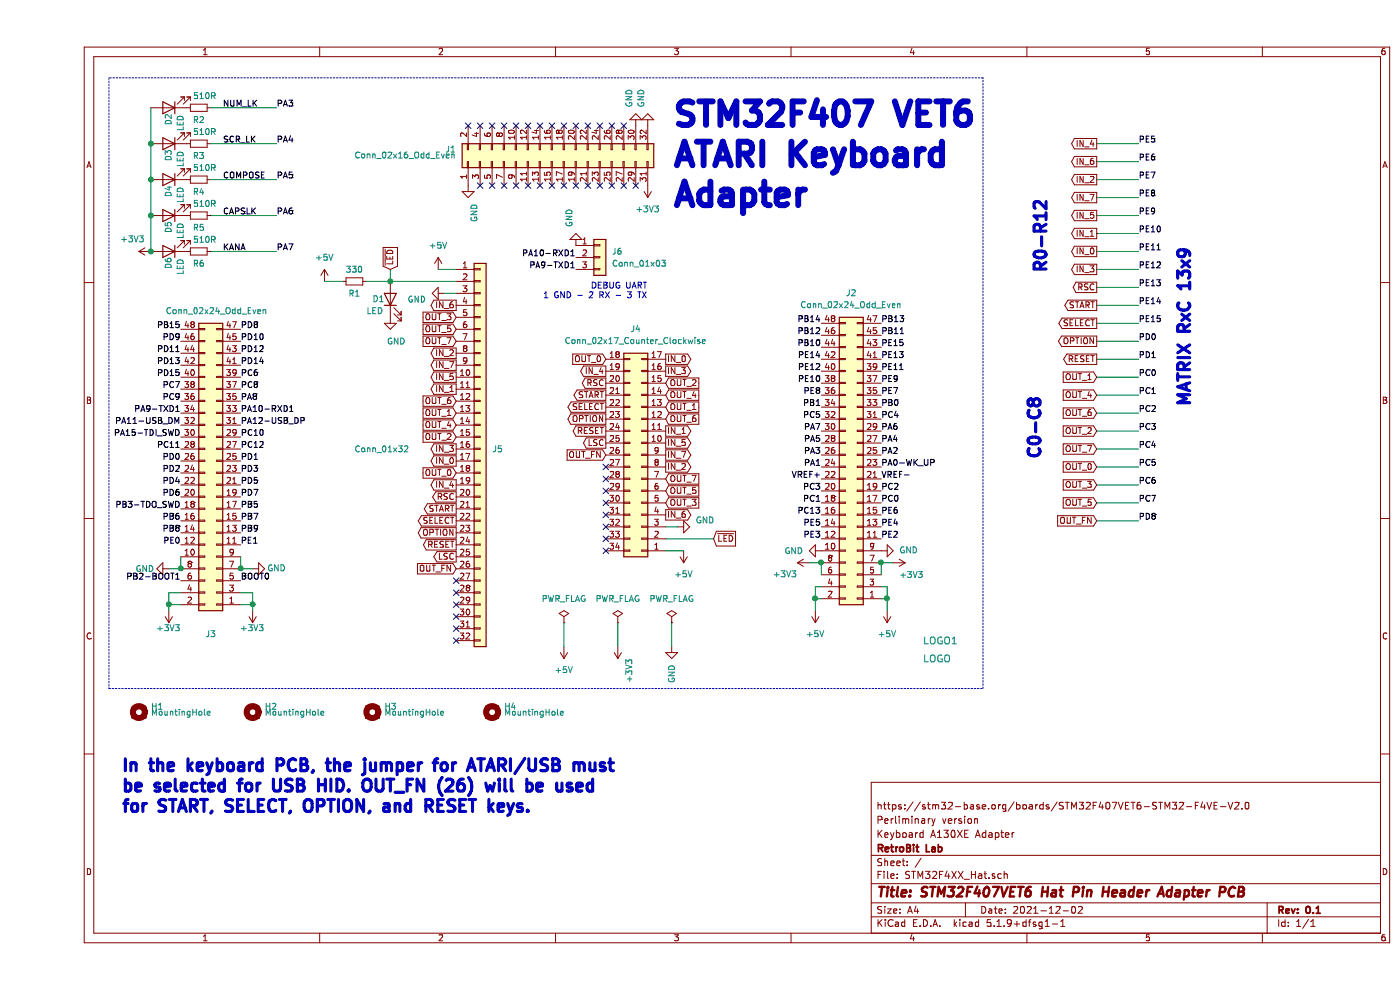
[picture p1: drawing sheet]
EESchema Schematic File Version 4
EELAYER 30 0
EELAYER END
$Descr A4 11693 8268
encoding utf-8
Sheet 1 1
Title "STM32F407VET6 Hat Pin Header Adapter PCB"
Date "2021-12-02"
Rev "0.1"
Comp "RetroBit Lab"
Comment1 "Keyboard A130XE Adapter"
Comment2 "Perliminary version"
Comment3 "https://stm32-base.org/boards/STM32F407VET6-STM32-F4VE-V2.0"
Comment4 ""
$EndDescr
$Comp
L Connector_Generic:Conn_02x17_Counter_Clockwise J4
U 1 1
P 5050 3800
F 0 "J4" H 5100 2750 50  0000 C CNN
F 1 "Conn_02x17_Counter_Clockwise" H 5100 2850 50  0000 C CNN
F 2 "Connector_IDC:IDC-Header_2x17_P2.54mm_Vertical" H 5050 3800 50  0001 C CNN
F 3 "~" H 5050 3800 50  0001 C CNN
	1    5050 3800
	-1   0    0    1   
$EndComp
$Comp
L Connector_Generic:Conn_01x32 J5
U 1 1
P 3700 3750
F 0 "J5" H 3800 3750 50  0000 L CNN
F 1 "Conn_01x32" H 2650 3750 50  0000 L CNN
F 2 "RetroBitLab:MOLEX-FFC-1.25mm-RA-52044-3245" H 3700 3750 50  0001 C CNN
F 3 "~" H 3700 3750 50  0001 C CNN
	1    3700 3750
	1    0    0    -1  
$EndComp
Text GLabel 5250 3000 2    50   Output ~ 0
IN_0
Text GLabel 5250 3100 2    50   Output ~ 0
IN_3
Text GLabel 5250 3600 2    50   Output ~ 0
IN_1
Text GLabel 5250 3700 2    50   Output ~ 0
IN_5
Text GLabel 5250 3800 2    50   Output ~ 0
IN_7
Text GLabel 5250 3900 2    50   Output ~ 0
IN_2
Text GLabel 5250 4300 2    50   Output ~ 0
IN_6
Text GLabel 4750 3100 0    50   Output ~ 0
IN_4
Text GLabel 4750 3200 0    50   Output ~ 0
RSC
Text GLabel 4750 3300 0    50   Output ~ 0
START
Text GLabel 4750 3700 0    50   Output ~ 0
LSC
Text GLabel 4750 3600 0    50   Output ~ 0
RESET
Text GLabel 4750 3500 0    50   Output ~ 0
OPTION
Text GLabel 4750 3400 0    50   Output ~ 0
SELECT
Text GLabel 4750 3000 0    50   Input ~ 0
OUT_0
Text GLabel 4750 3800 0    50   Input ~ 0
OUT_FN
Text GLabel 5250 3200 2    50   Input ~ 0
OUT_2
Text GLabel 5250 3300 2    50   Input ~ 0
OUT_4
Text GLabel 5250 3400 2    50   Input ~ 0
OUT_1
Text GLabel 5250 3500 2    50   Input ~ 0
OUT_6
Text GLabel 5250 4000 2    50   Input ~ 0
OUT_7
Text GLabel 5250 4100 2    50   Input ~ 0
OUT_5
Text GLabel 5250 4200 2    50   Input ~ 0
OUT_3
Text GLabel 5650 4500 2    50   Input ~ 0
~LED
NoConn ~ 4750 3900
NoConn ~ 4750 4000
NoConn ~ 4750 4100
NoConn ~ 4750 4200
NoConn ~ 4750 4300
NoConn ~ 4750 4400
NoConn ~ 4750 4500
NoConn ~ 4750 4600
Text GLabel 3500 4050 0    50   Output ~ 0
IN_4
Text GLabel 3500 4150 0    50   Output ~ 0
RSC
Text GLabel 3500 4250 0    50   Output ~ 0
START
Text GLabel 3500 4650 0    50   Output ~ 0
LSC
Text GLabel 3500 4550 0    50   Output ~ 0
RESET
Text GLabel 3500 4450 0    50   Output ~ 0
OPTION
Text GLabel 3500 4350 0    50   Output ~ 0
SELECT
Text GLabel 3500 3950 0    50   Input ~ 0
OUT_0
Text GLabel 3500 4750 0    50   Input ~ 0
OUT_FN
$Comp
L power:+5V #PWR06
U 1 1
P 5400 4600
F 0 "#PWR06" H 5400 4450 50  0001 C CNN
F 1 "+5V" H 5400 4800 50  0000 C CNN
F 2 "" H 5400 4600 50  0001 C CNN
F 3 "" H 5400 4600 50  0001 C CNN
	1    5400 4600
	-1   0    0    1   
$EndComp
Wire Wire Line
	5650 4500 5250 4500
Wire Wire Line
	5250 4600 5400 4600
Text GLabel 3500 3850 0    50   Output ~ 0
IN_0
Text GLabel 3500 3750 0    50   Output ~ 0
IN_3
Text GLabel 3500 3250 0    50   Output ~ 0
IN_1
Text GLabel 3500 3150 0    50   Output ~ 0
IN_5
Text GLabel 3500 3050 0    50   Output ~ 0
IN_7
Text GLabel 3500 2950 0    50   Output ~ 0
IN_2
Text GLabel 3500 2550 0    50   Output ~ 0
IN_6
Text GLabel 3500 3650 0    50   Input ~ 0
OUT_2
Text GLabel 3500 3550 0    50   Input ~ 0
OUT_4
Text GLabel 3500 3450 0    50   Input ~ 0
OUT_1
Text GLabel 3500 3350 0    50   Input ~ 0
OUT_6
Text GLabel 3500 2850 0    50   Input ~ 0
OUT_7
Text GLabel 3500 2750 0    50   Input ~ 0
OUT_5
Text GLabel 3500 2650 0    50   Input ~ 0
OUT_3
Text GLabel 2950 2250 1    50   Input ~ 0
~LED
$Comp
L power:+5V #PWR03
U 1 1
P 3350 2250
F 0 "#PWR03" H 3350 2100 50  0001 C CNN
F 1 "+5V" H 3350 2450 50  0000 C CNN
F 2 "" H 3350 2250 50  0001 C CNN
F 3 "" H 3350 2250 50  0001 C CNN
	1    3350 2250
	1    0    0    -1  
$EndComp
Wire Wire Line
	3500 2250 3350 2250
NoConn ~ 3500 4850
NoConn ~ 3500 4950
NoConn ~ 3500 5050
NoConn ~ 3500 5150
NoConn ~ 3500 5250
NoConn ~ 3500 5350
$Comp
L Mechanical:MountingHole H1
U 1 1
P 850 5950
F 0 "H1" H 950 6000 50  0000 L CNN
F 1 "MountingHole" H 950 5950 50  0000 L CNN
F 2 "MountingHole:MountingHole_3.5mm" H 850 5950 50  0001 C CNN
F 3 "~" H 850 5950 50  0001 C CNN
	1    850  5950
	1    0    0    -1  
$EndComp
$Comp
L Mechanical:MountingHole H2
U 1 1
P 1800 5950
F 0 "H2" H 1900 6000 50  0000 L CNN
F 1 "MountingHole" H 1900 5950 50  0000 L CNN
F 2 "MountingHole:MountingHole_3.5mm" H 1800 5950 50  0001 C CNN
F 3 "~" H 1800 5950 50  0001 C CNN
	1    1800 5950
	1    0    0    -1  
$EndComp
$Comp
L Mechanical:MountingHole H3
U 1 1
P 2800 5950
F 0 "H3" H 2900 6000 50  0000 L CNN
F 1 "MountingHole" H 2900 5950 50  0000 L CNN
F 2 "MountingHole:MountingHole_3.5mm" H 2800 5950 50  0001 C CNN
F 3 "~" H 2800 5950 50  0001 C CNN
	1    2800 5950
	1    0    0    -1  
$EndComp
$Comp
L Mechanical:MountingHole H4
U 1 1
P 3800 5950
F 0 "H4" H 3900 6000 50  0000 L CNN
F 1 "MountingHole" H 3900 5950 50  0000 L CNN
F 2 "MountingHole:MountingHole_3.5mm" H 3800 5950 50  0001 C CNN
F 3 "~" H 3800 5950 50  0001 C CNN
	1    3800 5950
	1    0    0    -1  
$EndComp
$Comp
L Device:R_Small R1
U 1 1
P 2650 2350
F 0 "R1" V 2750 2350 50  0000 C CNN
F 1 "330" V 2550 2350 50  0000 C CNN
F 2 "Resistor_THT:R_Axial_DIN0204_L3.6mm_D1.6mm_P2.54mm_Vertical" H 2650 2350 50  0001 C CNN
F 3 "~" H 2650 2350 50  0001 C CNN
	1    2650 2350
	0    1    1    0   
$EndComp
Wire Wire Line
	2750 2350 2950 2350
Wire Wire Line
	2950 2250 2950 2350
Connection ~ 2950 2350
Wire Wire Line
	2950 2350 3500 2350
$Comp
L power:+5V #PWR01
U 1 1
P 2400 2350
F 0 "#PWR01" H 2400 2200 50  0001 C CNN
F 1 "+5V" H 2400 2550 50  0000 C CNN
F 2 "" H 2400 2350 50  0001 C CNN
F 3 "" H 2400 2350 50  0001 C CNN
	1    2400 2350
	1    0    0    -1  
$EndComp
Wire Wire Line
	2400 2350 2550 2350
$Comp
L Device:LED D1
U 1 1
P 2950 2500
F 0 "D1" V 2950 2650 50  0000 R CNN
F 1 "LED" V 2850 2700 50  0000 R CNN
F 2 "LED_THT:LED_D5.0mm" H 2950 2500 50  0001 C CNN
F 3 "~" H 2950 2500 50  0001 C CNN
	1    2950 2500
	0    -1   -1   0   
$EndComp
$Comp
L power:GND #PWR02
U 1 1
P 2950 2650
F 0 "#PWR02" H 2950 2400 50  0001 C CNN
F 1 "GND" H 3000 2450 50  0000 C CNN
F 2 "" H 2950 2650 50  0001 C CNN
F 3 "" H 2950 2650 50  0001 C CNN
	1    2950 2650
	1    0    0    -1  
$EndComp
NoConn ~ 3600 1050
NoConn ~ 3700 1050
NoConn ~ 3800 1050
NoConn ~ 3900 1050
NoConn ~ 4000 1050
NoConn ~ 4100 1050
NoConn ~ 4200 1050
NoConn ~ 4300 1050
NoConn ~ 4400 1050
NoConn ~ 4500 1050
NoConn ~ 4600 1050
NoConn ~ 4700 1050
NoConn ~ 4800 1050
NoConn ~ 4900 1050
NoConn ~ 5000 1550
NoConn ~ 4900 1550
NoConn ~ 4800 1550
NoConn ~ 4700 1550
NoConn ~ 4600 1550
NoConn ~ 4500 1550
NoConn ~ 4400 1550
NoConn ~ 4300 1550
NoConn ~ 4200 1550
NoConn ~ 4100 1550
NoConn ~ 4000 1550
NoConn ~ 3900 1550
NoConn ~ 3800 1550
NoConn ~ 3700 1550
$Comp
L AmigaComponents:LOGO LOGO1
U 1 1
P 7350 5450
F 0 "LOGO1" H 7400 5550 59  0000 L CNN
F 1 "LOGO" H 7400 5400 59  0000 L CNN
F 2 "RetroBitLab:atari_ready_8mm_rev" H 7350 5450 59  0001 C CNN
F 3 "" H 7350 5450 59  0001 C CNN
	1    7350 5450
	1    0    0    -1  
$EndComp
$Comp
L Connector_Generic:Conn_02x24_Odd_Even J2
U 1 1
P 6850 3900
F 0 "J2" H 6900 2450 50  0000 C CNN
F 1 "Conn_02x24_Odd_Even" H 6900 2550 50  0000 C CNN
F 2 "Connector_PinSocket_2.54mm:PinSocket_2x24_P2.54mm_Vertical" H 6850 3900 50  0001 C CNN
F 3 "~" H 6850 3900 50  0001 C CNN
	1    6850 3900
	-1   0    0    1   
$EndComp
$Comp
L Connector_Generic:Conn_02x24_Odd_Even J3
U 1 1
P 1500 3950
F 0 "J3" H 1550 5300 50  0000 C CNN
F 1 "Conn_02x24_Odd_Even" H 1500 2600 50  0000 C CNN
F 2 "Connector_PinSocket_2.54mm:PinSocket_2x24_P2.54mm_Vertical" H 1500 3950 50  0001 C CNN
F 3 "~" H 1500 3950 50  0001 C CNN
	1    1500 3950
	-1   0    0    1   
$EndComp
$Comp
L Connector_Generic:Conn_02x16_Odd_Even J1
U 1 1
P 4300 1350
F 0 "J1" V 4400 2150 50  0000 L CNN
F 1 "Conn_02x16_Odd_Even" V 4350 2150 50  0000 L CNN
F 2 "Connector_PinSocket_2.54mm:PinSocket_2x16_P2.54mm_Vertical" H 4300 1350 50  0001 C CNN
F 3 "~" H 4300 1350 50  0001 C CNN
	1    4300 1350
	0    -1   -1   0   
$EndComp
$Comp
L power:+3V3 #PWR0101
U 1 1
P 5100 1550
F 0 "#PWR0101" H 5100 1400 50  0001 C CNN
F 1 "+3V3" H 5100 1750 50  0000 C CNN
F 2 "" H 5100 1550 50  0001 C CNN
F 3 "" H 5100 1550 50  0001 C CNN
	1    5100 1550
	-1   0    0    1   
$EndComp
$Comp
L power:GND #PWR0102
U 1 1
P 5000 1050
F 0 "#PWR0102" H 5000 800 50  0001 C CNN
F 1 "GND" V 5050 900 50  0000 R CNN
F 2 "" H 5000 1050 50  0001 C CNN
F 3 "" H 5000 1050 50  0001 C CNN
	1    5000 1050
	-1   0    0    1   
$EndComp
$Comp
L power:GND #PWR0103
U 1 1
P 5100 1050
F 0 "#PWR0103" H 5100 800 50  0001 C CNN
F 1 "GND" V 5150 900 50  0000 R CNN
F 2 "" H 5100 1050 50  0001 C CNN
F 3 "" H 5100 1050 50  0001 C CNN
	1    5100 1050
	-1   0    0    1   
$EndComp
$Comp
L power:GND #PWR0104
U 1 1
P 3600 1550
F 0 "#PWR0104" H 3600 1300 50  0001 C CNN
F 1 "GND" V 3650 1400 50  0000 R CNN
F 2 "" H 3600 1550 50  0001 C CNN
F 3 "" H 3600 1550 50  0001 C CNN
	1    3600 1550
	1    0    0    -1  
$EndComp
$Comp
L power:+5V #PWR0105
U 1 1
P 7100 5100
F 0 "#PWR0105" H 7100 4950 50  0001 C CNN
F 1 "+5V" H 7100 5300 50  0000 C CNN
F 2 "" H 7100 5100 50  0001 C CNN
F 3 "" H 7100 5100 50  0001 C CNN
	1    7100 5100
	-1   0    0    1   
$EndComp
$Comp
L power:+5V #PWR0106
U 1 1
P 6500 5100
F 0 "#PWR0106" H 6500 4950 50  0001 C CNN
F 1 "+5V" H 6500 5300 50  0000 C CNN
F 2 "" H 6500 5100 50  0001 C CNN
F 3 "" H 6500 5100 50  0001 C CNN
	1    6500 5100
	-1   0    0    1   
$EndComp
Wire Wire Line
	6550 4900 6500 4900
Wire Wire Line
	6500 4900 6500 5000
Wire Wire Line
	6550 5000 6500 5000
Connection ~ 6500 5000
Wire Wire Line
	6500 5000 6500 5100
Wire Wire Line
	7050 5000 7100 5000
Wire Wire Line
	7100 5000 7100 5100
Wire Wire Line
	7050 4900 7100 4900
Wire Wire Line
	7100 4900 7100 5000
Connection ~ 7100 5000
$Comp
L power:+3V3 #PWR0107
U 1 1
P 6450 4700
F 0 "#PWR0107" H 6450 4550 50  0001 C CNN
F 1 "+3V3" V 6350 4800 50  0000 L CNN
F 2 "" H 6450 4700 50  0001 C CNN
F 3 "" H 6450 4700 50  0001 C CNN
	1    6450 4700
	0    -1   -1   0   
$EndComp
$Comp
L power:+3V3 #PWR0108
U 1 1
P 7150 4700
F 0 "#PWR0108" H 7150 4550 50  0001 C CNN
F 1 "+3V3" V 7250 4750 50  0000 L CNN
F 2 "" H 7150 4700 50  0001 C CNN
F 3 "" H 7150 4700 50  0001 C CNN
	1    7150 4700
	0    1    1    0   
$EndComp
Wire Wire Line
	7050 4700 7150 4700
Wire Wire Line
	7050 4800 7050 4700
Connection ~ 7050 4700
Wire Wire Line
	6550 4800 6550 4700
Wire Wire Line
	6550 4700 6450 4700
Connection ~ 6550 4700
$Comp
L power:GND #PWR0109
U 1 1
P 6550 4600
F 0 "#PWR0109" H 6550 4350 50  0001 C CNN
F 1 "GND" V 6550 4450 50  0000 R CNN
F 2 "" H 6550 4600 50  0001 C CNN
F 3 "" H 6550 4600 50  0001 C CNN
	1    6550 4600
	0    1    1    0   
$EndComp
$Comp
L power:GND #PWR0110
U 1 1
P 7050 4600
F 0 "#PWR0110" H 7050 4350 50  0001 C CNN
F 1 "GND" V 7050 4450 50  0000 R CNN
F 2 "" H 7050 4600 50  0001 C CNN
F 3 "" H 7050 4600 50  0001 C CNN
	1    7050 4600
	0    -1   -1   0   
$EndComp
Text Label 7050 4500 0    50   ~ 0
PE2
Text Label 7050 4400 0    50   ~ 0
PE4
Text Label 7050 4300 0    50   ~ 0
PE6
Text Label 7050 4200 0    50   ~ 0
PC0
Text Label 7050 4100 0    50   ~ 0
PC2
Text Label 7050 4000 0    50   ~ 0
VREF-
Text Label 7050 3900 0    50   ~ 0
PA0-WK_UP
Text Label 7050 3800 0    50   ~ 0
PA2
Text Label 7050 3700 0    50   ~ 0
PA4
Text Label 7050 3600 0    50   ~ 0
PA6
Text Label 7050 3500 0    50   ~ 0
PC4
Text Label 7050 3400 0    50   ~ 0
PB0
Text Label 7050 3300 0    50   ~ 0
PE7
Text Label 7050 3200 0    50   ~ 0
PE9
Text Label 7050 3100 0    50   ~ 0
PE11
Text Label 7050 3000 0    50   ~ 0
PE13
Text Label 7050 2900 0    50   ~ 0
PE15
Text Label 7050 2800 0    50   ~ 0
PB11
Text Label 7050 2700 0    50   ~ 0
PB13
Text Label 6550 2700 2    50   ~ 0
PB14
Text Label 6550 2800 2    50   ~ 0
PB12
Text Label 6550 2900 2    50   ~ 0
PB10
Text Label 6550 3000 2    50   ~ 0
PE14
Text Label 6550 3100 2    50   ~ 0
PE12
Text Label 6550 3200 2    50   ~ 0
PE10
Text Label 6550 3300 2    50   ~ 0
PE8
Text Label 6550 3400 2    50   ~ 0
PB1
Text Label 6550 3500 2    50   ~ 0
PC5
Text Label 6550 3600 2    50   ~ 0
PA7
Text Label 6550 3700 2    50   ~ 0
PA5
Text Label 6550 3800 2    50   ~ 0
PA3
Text Label 6550 3900 2    50   ~ 0
PA1
Text Label 6550 4000 2    50   ~ 0
VREF+
Text Label 6550 4100 2    50   ~ 0
PC3
Text Label 6550 4200 2    50   ~ 0
PC1
Text Label 6550 4300 2    50   ~ 0
PC13
Text Label 6550 4400 2    50   ~ 0
PE5
Text Label 6550 4500 2    50   ~ 0
PE3
$Comp
L power:+3V3 #PWR0111
U 1 1
P 1800 5100
F 0 "#PWR0111" H 1800 4950 50  0001 C CNN
F 1 "+3V3" H 1700 5250 50  0000 L CNN
F 2 "" H 1800 5100 50  0001 C CNN
F 3 "" H 1800 5100 50  0001 C CNN
	1    1800 5100
	-1   0    0    1   
$EndComp
$Comp
L power:+3V3 #PWR0112
U 1 1
P 1100 5100
F 0 "#PWR0112" H 1100 4950 50  0001 C CNN
F 1 "+3V3" H 1000 5250 50  0000 L CNN
F 2 "" H 1100 5100 50  0001 C CNN
F 3 "" H 1100 5100 50  0001 C CNN
	1    1100 5100
	-1   0    0    1   
$EndComp
Wire Wire Line
	1700 4950 1800 4950
Wire Wire Line
	1800 4950 1800 5050
Wire Wire Line
	1700 5050 1800 5050
Connection ~ 1800 5050
Wire Wire Line
	1800 5050 1800 5100
Wire Wire Line
	1200 5050 1100 5050
Wire Wire Line
	1100 5050 1100 5100
Wire Wire Line
	1200 4950 1100 4950
Wire Wire Line
	1100 4950 1100 5050
Connection ~ 1100 5050
$Comp
L power:GND #PWR0113
U 1 1
P 1800 4750
F 0 "#PWR0113" H 1800 4500 50  0001 C CNN
F 1 "GND" V 1800 4550 50  0000 C CNN
F 2 "" H 1800 4750 50  0001 C CNN
F 3 "" H 1800 4750 50  0001 C CNN
	1    1800 4750
	0    -1   -1   0   
$EndComp
Wire Wire Line
	1800 4750 1700 4750
Wire Wire Line
	1700 4650 1700 4750
Connection ~ 1700 4750
$Comp
L power:GND #PWR0114
U 1 1
P 1100 4750
F 0 "#PWR0114" H 1100 4500 50  0001 C CNN
F 1 "GND" V 1100 4550 50  0000 C CNN
F 2 "" H 1100 4750 50  0001 C CNN
F 3 "" H 1100 4750 50  0001 C CNN
	1    1100 4750
	0    1    1    0   
$EndComp
Wire Wire Line
	1200 4750 1100 4750
Wire Wire Line
	1200 4650 1200 4750
Connection ~ 1200 4750
Text Label 1700 4850 0    50   ~ 0
BOOT0
Text Label 1200 4850 2    50   ~ 0
PB2-BOOT1
Text Label 1700 4550 0    50   ~ 0
PE1
Text Label 1700 4450 0    50   ~ 0
PB9
Text Label 1700 4350 0    50   ~ 0
PB7
Text Label 1700 4250 0    50   ~ 0
PB5
Text Label 1700 4150 0    50   ~ 0
PD7
Text Label 1700 4050 0    50   ~ 0
PD5
Text Label 1700 3950 0    50   ~ 0
PD3
Text Label 1700 3850 0    50   ~ 0
PD1
Text Label 1700 3750 0    50   ~ 0
PC12
Text Label 1700 3650 0    50   ~ 0
PC10
Text Label 1700 3550 0    50   ~ 0
PA12-USB_DP
Text Label 1700 3450 0    50   ~ 0
PA10-RXD1
Text Label 1700 3350 0    50   ~ 0
PA8
Text Label 1700 3250 0    50   ~ 0
PC8
Text Label 1700 3150 0    50   ~ 0
PC6
Text Label 1700 3050 0    50   ~ 0
PD14
Text Label 1700 2950 0    50   ~ 0
PD12
Text Label 1700 2850 0    50   ~ 0
PD10
Text Label 1700 2750 0    50   ~ 0
PD8
Text Label 1200 2750 2    50   ~ 0
PB15
Text Label 1200 2850 2    50   ~ 0
PD9
Text Label 1200 2950 2    50   ~ 0
PD11
Text Label 1200 3050 2    50   ~ 0
PD13
Text Label 1200 3150 2    50   ~ 0
PD15
Text Label 1200 3250 2    50   ~ 0
PC7
Text Label 1200 3350 2    50   ~ 0
PC9
Text Label 1200 3450 2    50   ~ 0
PA9-TXD1
Text Label 1200 3550 2    50   ~ 0
PA11-USB_DM
Text Label 1200 3650 2    50   ~ 0
PA15-TDI_SWD
Text Label 1200 3750 2    50   ~ 0
PC11
Text Label 1200 3850 2    50   ~ 0
PD0
Text Label 1200 3950 2    50   ~ 0
PD2
Text Label 1200 4050 2    50   ~ 0
PD4
Text Label 1200 4150 2    50   ~ 0
PD6
Text Label 1200 4250 2    50   ~ 0
PB3-TDO_SWD
Text Label 1200 4350 2    50   ~ 0
PB6
Text Label 1200 4450 2    50   ~ 0
PB8
Wire Notes Line
	600  5750 7900 5750
Wire Notes Line
	7900 5750 7900 650 
Wire Notes Line
	7900 650  600  650 
Wire Notes Line
	600  650  600  5750
Text Notes 5300 1750 0    197  ~ 39
STM32F407 VET6\nATARI Keyboard\nAdapter
Text Notes 700  6800 0    100  ~ 20
In the keyboard PCB, the jumper for ATARI/USB must\nbe selected for USB HID. OUT_FN (26) will be used\nfor START, SELECT, OPTION, and RESET keys.
Wire Wire Line
	3500 2450 3400 2450
$Comp
L power:GND #PWR04
U 1 1
P 3400 2450
F 0 "#PWR04" H 3400 2200 50  0001 C CNN
F 1 "GND" V 3450 2300 50  0000 R CNN
F 2 "" H 3400 2450 50  0001 C CNN
F 3 "" H 3400 2450 50  0001 C CNN
	1    3400 2450
	0    1    1    0   
$EndComp
Wire Wire Line
	5250 4400 5350 4400
$Comp
L power:GND #PWR05
U 1 1
P 5350 4400
F 0 "#PWR05" H 5350 4150 50  0001 C CNN
F 1 "GND" V 5400 4250 50  0000 R CNN
F 2 "" H 5350 4400 50  0001 C CNN
F 3 "" H 5350 4400 50  0001 C CNN
	1    5350 4400
	0    -1   -1   0   
$EndComp
Text GLabel 8850 1200 0    50   Output ~ 0
IN_4
Text Label 9200 1200 0    50   ~ 0
PE5
Text GLabel 8850 1350 0    50   Output ~ 0
IN_6
Text Label 9200 1350 0    50   ~ 0
PE6
Text GLabel 8850 1500 0    50   Output ~ 0
IN_2
Text Label 9200 1500 0    50   ~ 0
PE7
Text GLabel 8850 1650 0    50   Output ~ 0
IN_7
Text Label 9200 1650 0    50   ~ 0
PE8
Text GLabel 8850 1800 0    50   Output ~ 0
IN_5
Text Label 9200 1800 0    50   ~ 0
PE9
Text GLabel 8850 1950 0    50   Output ~ 0
IN_1
Text Label 9200 1950 0    50   ~ 0
PE10
Text GLabel 8850 2100 0    50   Output ~ 0
IN_0
Text Label 9200 2100 0    50   ~ 0
PE11
Text GLabel 8850 2250 0    50   Output ~ 0
IN_3
Text Label 9200 2250 0    50   ~ 0
PE12
Text GLabel 8850 2400 0    50   Output ~ 0
RSC
Text Label 9200 2400 0    50   ~ 0
PE13
Text GLabel 8850 2550 0    50   Output ~ 0
START
Text Label 9200 2550 0    50   ~ 0
PE14
Text GLabel 8850 2700 0    50   Output ~ 0
SELECT
Text Label 9200 2700 0    50   ~ 0
PE15
Text GLabel 8850 2850 0    50   Output ~ 0
OPTION
Text Label 9200 2850 0    50   ~ 0
PD0
Text GLabel 8850 3000 0    50   Output ~ 0
RESET
Text Label 9200 3000 0    50   ~ 0
PD1
Text GLabel 8850 3150 0    50   Input ~ 0
OUT_1
Text Label 9200 3150 0    50   ~ 0
PC0
Text GLabel 8850 3300 0    50   Input ~ 0
OUT_4
Text Label 9200 3300 0    50   ~ 0
PC1
Text GLabel 8850 3450 0    50   Input ~ 0
OUT_6
Text Label 9200 3450 0    50   ~ 0
PC2
Text GLabel 8850 3600 0    50   Input ~ 0
OUT_2
Text Label 9200 3600 0    50   ~ 0
PC3
Text GLabel 8850 3750 0    50   Input ~ 0
OUT_7
Text Label 9200 3750 0    50   ~ 0
PC4
Text GLabel 8850 3900 0    50   Input ~ 0
OUT_0
Text Label 9200 3900 0    50   ~ 0
PC5
Text GLabel 8850 4050 0    50   Input ~ 0
OUT_3
Text Label 9200 4050 0    50   ~ 0
PC6
Text GLabel 8850 4200 0    50   Input ~ 0
OUT_5
Text Label 9200 4200 0    50   ~ 0
PC7
Text GLabel 8850 4350 0    50   Input ~ 0
OUT_FN
Text Label 9200 4350 0    50   ~ 0
PD8
Wire Wire Line
	8850 1200 9200 1200
Wire Wire Line
	9200 1350 8850 1350
Wire Wire Line
	8850 1500 9200 1500
Wire Wire Line
	9200 1650 8850 1650
Wire Wire Line
	8850 1800 9200 1800
Wire Wire Line
	8850 1950 9200 1950
Wire Wire Line
	9200 2100 8850 2100
Wire Wire Line
	8850 2250 9200 2250
Wire Wire Line
	9200 2400 8850 2400
Wire Wire Line
	8850 2550 9200 2550
Wire Wire Line
	9200 2700 8850 2700
Wire Wire Line
	8850 2850 9200 2850
Wire Wire Line
	8850 3000 9200 3000
Wire Wire Line
	8850 3150 9200 3150
Wire Wire Line
	8850 3300 9200 3300
Wire Wire Line
	8850 3450 9200 3450
Wire Wire Line
	9200 3600 8850 3600
Wire Wire Line
	8850 3750 9200 3750
Wire Wire Line
	9200 3900 8850 3900
Wire Wire Line
	8850 4050 9200 4050
Wire Wire Line
	9200 4200 8850 4200
Wire Wire Line
	8850 4350 9200 4350
Text Notes 8450 1650 3    100  ~ 20
R0-R12\n
Text Notes 8400 3300 3    100  ~ 20
C0-C8\n
Text Notes 9650 3400 1    100  ~ 20
MATRIX RxC 13x9
$Comp
L power:+5V #PWR0115
U 1 1
P 4400 5400
F 0 "#PWR0115" H 4400 5250 50  0001 C CNN
F 1 "+5V" H 4400 5600 50  0000 C CNN
F 2 "" H 4400 5400 50  0001 C CNN
F 3 "" H 4400 5400 50  0001 C CNN
	1    4400 5400
	-1   0    0    1   
$EndComp
$Comp
L power:+3V3 #PWR0116
U 1 1
P 4850 5400
F 0 "#PWR0116" H 4850 5250 50  0001 C CNN
F 1 "+3V3" V 4750 5500 50  0000 L CNN
F 2 "" H 4850 5400 50  0001 C CNN
F 3 "" H 4850 5400 50  0001 C CNN
	1    4850 5400
	-1   0    0    1   
$EndComp
$Comp
L power:GND #PWR0117
U 1 1
P 5300 5400
F 0 "#PWR0117" H 5300 5150 50  0001 C CNN
F 1 "GND" V 5300 5250 50  0000 R CNN
F 2 "" H 5300 5400 50  0001 C CNN
F 3 "" H 5300 5400 50  0001 C CNN
	1    5300 5400
	1    0    0    -1  
$EndComp
Wire Wire Line
	4400 5400 4400 5200
Wire Wire Line
	4850 5400 4850 5200
Wire Wire Line
	5300 5400 5300 5200
$Comp
L power:PWR_FLAG #FLG0101
U 1 1
P 4400 5200
F 0 "#FLG0101" H 4400 5275 50  0001 C CNN
F 1 "PWR_FLAG" H 4400 5400 50  0000 C CNN
F 2 "" H 4400 5200 50  0001 C CNN
F 3 "~" H 4400 5200 50  0001 C CNN
	1    4400 5200
	1    0    0    -1  
$EndComp
$Comp
L power:PWR_FLAG #FLG0102
U 1 1
P 4850 5200
F 0 "#FLG0102" H 4850 5275 50  0001 C CNN
F 1 "PWR_FLAG" H 4850 5400 50  0000 C CNN
F 2 "" H 4850 5200 50  0001 C CNN
F 3 "~" H 4850 5200 50  0001 C CNN
	1    4850 5200
	1    0    0    -1  
$EndComp
$Comp
L power:PWR_FLAG #FLG0103
U 1 1
P 5300 5200
F 0 "#FLG0103" H 5300 5275 50  0001 C CNN
F 1 "PWR_FLAG" H 5300 5400 50  0000 C CNN
F 2 "" H 5300 5200 50  0001 C CNN
F 3 "~" H 5300 5200 50  0001 C CNN
	1    5300 5200
	1    0    0    -1  
$EndComp
Text Label 1200 4550 2    50   ~ 0
PE0
$Comp
L Connector_Generic:Conn_01x03 J6
U 1 1
P 4700 2150
F 0 "J6" H 4800 2200 50  0000 L CNN
F 1 "Conn_01x03" H 4800 2100 50  0000 L CNN
F 2 "Connector_PinHeader_2.54mm:PinHeader_1x03_P2.54mm_Vertical" H 4700 2150 50  0001 C CNN
F 3 "~" H 4700 2150 50  0001 C CNN
	1    4700 2150
	1    0    0    -1  
$EndComp
$Comp
L power:GND #PWR0118
U 1 1
P 4500 2050
F 0 "#PWR0118" H 4500 1800 50  0001 C CNN
F 1 "GND" V 4550 1900 50  0000 R CNN
F 2 "" H 4500 2050 50  0001 C CNN
F 3 "" H 4500 2050 50  0001 C CNN
	1    4500 2050
	-1   0    0    1   
$EndComp
Text Label 4500 2150 2    50   ~ 0
PA10-RXD1
Text Label 4500 2250 2    50   ~ 0
PA9-TXD1
Text Notes 5100 2500 2    50   ~ 0
DEBUG UART\n1 GND - 2 RX - 3 TX
$Comp
L Device:R_Small R6
U 1 1
P 1350 2100
F 0 "R6" V 1450 2100 50  0000 C CNN
F 1 "510R" V 1250 2150 50  0000 C CNN
F 2 "Resistor_THT:R_Axial_DIN0204_L3.6mm_D1.6mm_P2.54mm_Vertical" H 1350 2100 50  0001 C CNN
F 3 "~" H 1350 2100 50  0001 C CNN
	1    1350 2100
	0    1    1    0   
$EndComp
$Comp
L Device:R_Small R5
U 1 1
P 1350 1800
F 0 "R5" V 1450 1800 50  0000 C CNN
F 1 "510R" V 1250 1850 50  0000 C CNN
F 2 "Resistor_THT:R_Axial_DIN0204_L3.6mm_D1.6mm_P2.54mm_Vertical" H 1350 1800 50  0001 C CNN
F 3 "~" H 1350 1800 50  0001 C CNN
	1    1350 1800
	0    1    1    0   
$EndComp
$Comp
L Device:R_Small R4
U 1 1
P 1350 1500
F 0 "R4" V 1450 1500 50  0000 C CNN
F 1 "510R" V 1250 1550 50  0000 C CNN
F 2 "Resistor_THT:R_Axial_DIN0204_L3.6mm_D1.6mm_P2.54mm_Vertical" H 1350 1500 50  0001 C CNN
F 3 "~" H 1350 1500 50  0001 C CNN
	1    1350 1500
	0    1    1    0   
$EndComp
$Comp
L Device:R_Small R3
U 1 1
P 1350 1200
F 0 "R3" V 1450 1200 50  0000 C CNN
F 1 "510R" V 1250 1250 50  0000 C CNN
F 2 "Resistor_THT:R_Axial_DIN0204_L3.6mm_D1.6mm_P2.54mm_Vertical" H 1350 1200 50  0001 C CNN
F 3 "~" H 1350 1200 50  0001 C CNN
	1    1350 1200
	0    1    1    0   
$EndComp
$Comp
L Device:R_Small R2
U 1 1
P 1350 900
F 0 "R2" V 1450 900 50  0000 C CNN
F 1 "510R" V 1250 950 50  0000 C CNN
F 2 "Resistor_THT:R_Axial_DIN0204_L3.6mm_D1.6mm_P2.54mm_Vertical" H 1350 900 50  0001 C CNN
F 3 "~" H 1350 900 50  0001 C CNN
	1    1350 900 
	0    1    1    0   
$EndComp
$Comp
L Device:LED D2
U 1 1
P 1100 900
F 0 "D2" V 1100 1050 50  0000 R CNN
F 1 "LED" V 1000 1100 50  0000 R CNN
F 2 "LED_THT:LED_D5.0mm" H 1100 900 50  0001 C CNN
F 3 "~" H 1100 900 50  0001 C CNN
	1    1100 900 
	-1   0    0    1   
$EndComp
$Comp
L Device:LED D3
U 1 1
P 1100 1200
F 0 "D3" V 1100 1350 50  0000 R CNN
F 1 "LED" V 1000 1400 50  0000 R CNN
F 2 "LED_THT:LED_D5.0mm" H 1100 1200 50  0001 C CNN
F 3 "~" H 1100 1200 50  0001 C CNN
	1    1100 1200
	-1   0    0    1   
$EndComp
$Comp
L Device:LED D4
U 1 1
P 1100 1500
F 0 "D4" V 1100 1650 50  0000 R CNN
F 1 "LED" V 1000 1700 50  0000 R CNN
F 2 "LED_THT:LED_D5.0mm" H 1100 1500 50  0001 C CNN
F 3 "~" H 1100 1500 50  0001 C CNN
	1    1100 1500
	-1   0    0    1   
$EndComp
$Comp
L Device:LED D5
U 1 1
P 1100 1800
F 0 "D5" V 1100 1950 50  0000 R CNN
F 1 "LED" V 1000 2000 50  0000 R CNN
F 2 "LED_THT:LED_D5.0mm" H 1100 1800 50  0001 C CNN
F 3 "~" H 1100 1800 50  0001 C CNN
	1    1100 1800
	-1   0    0    1   
$EndComp
$Comp
L Device:LED D6
U 1 1
P 1100 2100
F 0 "D6" V 1100 2250 50  0000 R CNN
F 1 "LED" V 1000 2300 50  0000 R CNN
F 2 "LED_THT:LED_D5.0mm" H 1100 2100 50  0001 C CNN
F 3 "~" H 1100 2100 50  0001 C CNN
	1    1100 2100
	-1   0    0    1   
$EndComp
Wire Wire Line
	950  900  950  1200
Connection ~ 950  1200
Wire Wire Line
	950  1200 950  1500
Connection ~ 950  1500
Wire Wire Line
	950  1500 950  1800
Connection ~ 950  1800
Wire Wire Line
	950  1800 950  2100
$Comp
L power:+3V3 #PWR07
U 1 1
P 950 2100
F 0 "#PWR07" H 950 1950 50  0001 C CNN
F 1 "+3V3" V 1050 2150 50  0000 L CNN
F 2 "" H 950 2100 50  0001 C CNN
F 3 "" H 950 2100 50  0001 C CNN
	1    950  2100
	0    -1   -1   0   
$EndComp
Connection ~ 950  2100
Text Label 2000 900  0    50   ~ 0
PA3
Text Label 2000 1200 0    50   ~ 0
PA4
Text Label 2000 1500 0    50   ~ 0
PA5
Text Label 2000 1800 0    50   ~ 0
PA6
Text Label 2000 2100 0    50   ~ 0
PA7
Text Label 1550 900  0    50   ~ 0
NUM_LK
Text Label 1550 1200 0    50   ~ 0
SCR_LK
Text Label 1550 1500 0    50   ~ 0
COMPOSE
Text Label 1550 1800 0    50   ~ 0
CAPSLK
Text Label 1550 2100 0    50   ~ 0
KANA
Wire Wire Line
	1450 900  2000 900 
Wire Wire Line
	1450 1200 2000 1200
Wire Wire Line
	1450 1500 2000 1500
Wire Wire Line
	1450 1800 2000 1800
Wire Wire Line
	1450 2100 2000 2100
$EndSCHEMATC
